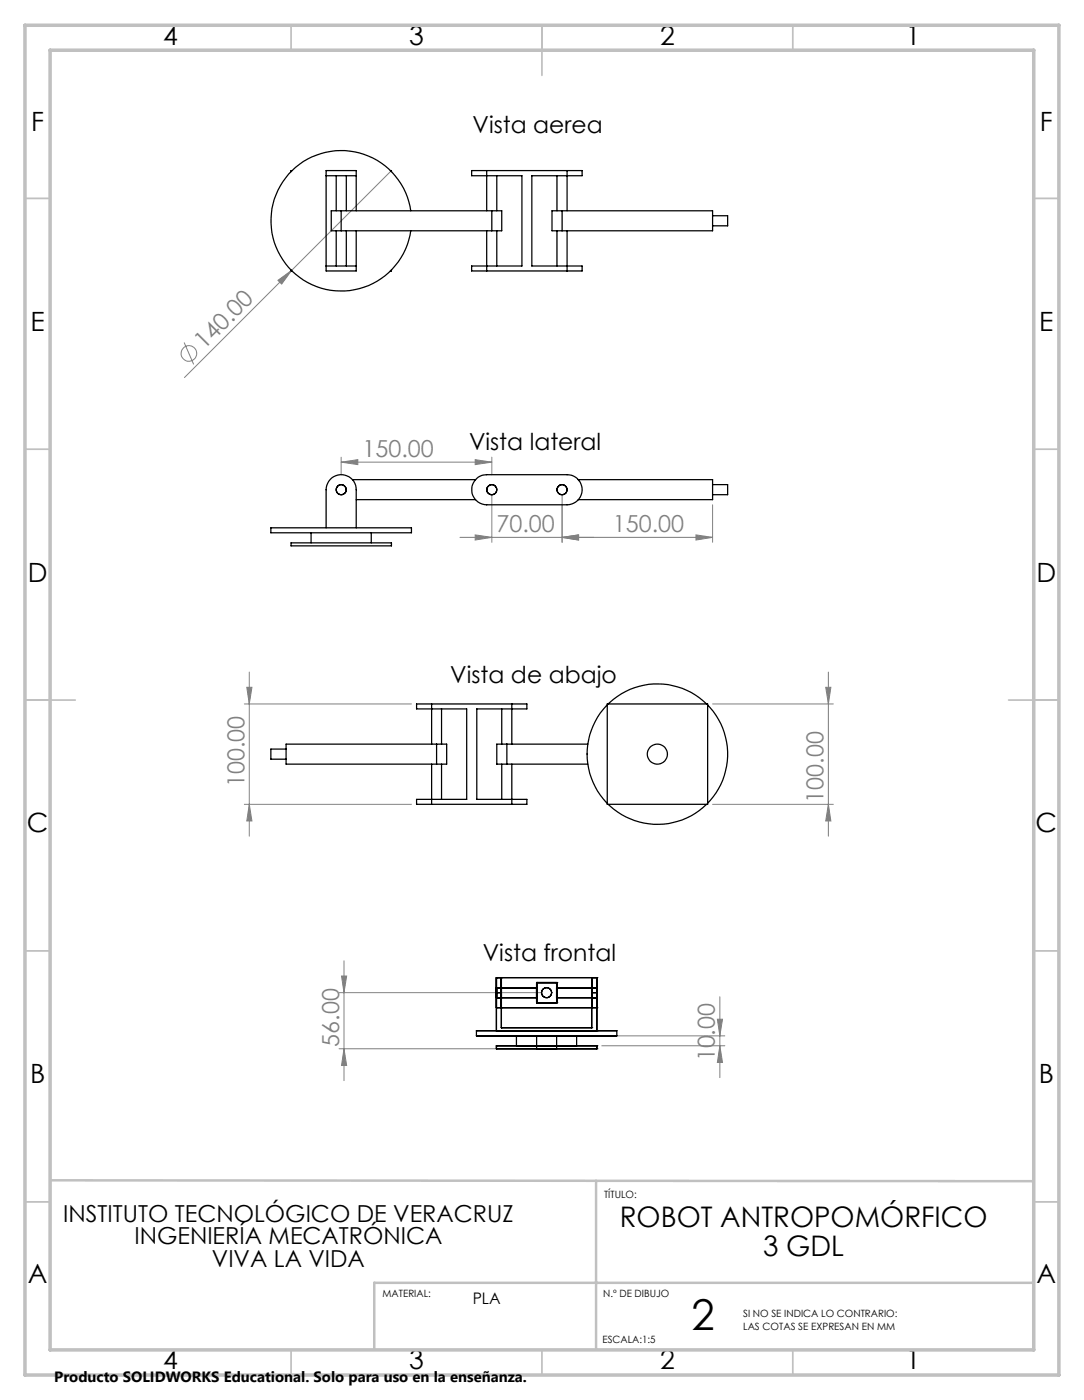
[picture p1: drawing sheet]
<svg xmlns="http://www.w3.org/2000/svg" width="216mm" height="279mm" viewBox="0 0 216 279" stroke-linecap="round" stroke-linejoin="round" font-family="sans-serif">
<g fill="none" stroke="#808080" stroke-width=".2">
<path d="M77.9 34.1l-41.1 41.1M55.4 55.9l2.7-2-2 2.7zM36.7 68.3l1.9 4.3M68 92.1l3.3-.5v1zM68 91.1v3.5M68 92.1h30M94.7 91.6l3.3 .5-3.3 .5zM98 98.6v9.5M98 91.1v3.5M112 98.6v9.5M94.7 106.6l3.3 .5-3.3 .5zM112 107.1l3.3-.5v1z"/>
<path d="M138.7 106.6l3.3 .5-3.3 .5zM142 100.6v7.5M142 107.1h-50.3M49.2 137h1l-.5 3.3zM49.7 133.9v32.7M164.5 137h1.1l-.5 3.3zM165.1 133.9v32.7M48.7 140.3h33.3M142 140.3h24.1M48.7 160.3h33.3M49.7 160.3l.5 3.3h-1zM142 160.3h24.1"/>
<path d="M165.1 160.3l.5 3.3h-1.1zM67.6 197.8h40.3M68.1 194.5h1l-.6 3.3zM68.5 191.5v23.9M143.4 198.6v16.2M67.6 209h50.3M68.5 209l.6 3.3h-1zM115.9 206.4h28.5M119.9 208.4h24.5M142.9 203.1h1.1l-.6 3.3zM143.4 208.4l.6 3.3h-1.1z"/>
<circle cx="37.6" cy="70.4" r="1.55"/>
</g>
<g fill="none" stroke="#c0c0c0" stroke-width=".35">
<path d="M58 5v5M108 5v10M158 5v5M5 39.5h5M206 39.5h5M5 89.5h5M206 89.5h5M5 139.5h10M201 139.5h10M5 189.5h5M206 189.5h5M5 239.5h5"/>
<path d="M206 239.5h5M58 269v5M108 269v5M158 269v5"/>
</g>
<path d="M10 235.2l196 .2M118.8 235.3v33.7M206 255.6h-131.4v13.4" fill="none" stroke="#c0c0c0" stroke-width=".5"/>
<path d="M5 5h206v269h-206zM10 10h196v259h-196z" fill="none" stroke="#c0c0c0" stroke-width=".7"/>
<g fill="#808080">
<path d="M55.4 55.9l2.7-2-2 2.7z"/>
<path d="M138.7 106.6l3.3 .5-3.3 .5zM112 107.1l3.3-.5v1z"/>
<path d="M68 92.1l3.3-.5v1zM94.7 91.6l3.3 .5-3.3 .5z"/>
<path d="M165.1 160.3l.5 3.3h-1.1zM164.5 137h1.1l-.5 3.3z"/>
<path d="M49.2 137h1l-.5 3.3zM49.7 160.3l.5 3.3h-1zM68.1 194.5h1l-.6 3.3zM68.5 209l.6 3.3h-1z"/>
<path d="M143.4 208.4l.6 3.3h-1.1zM142.9 203.1h1.1l-.6 3.3z"/>
<path d="M94.7 106.6l3.3 .5-3.3 .5zM112 107.1l3.3-.5v1z"/>
</g>
<g fill="none" stroke="#000" stroke-width=".25">
<path d="M58.2 34h-.2v.2M65 35h6M67 35v7M69 35v7M77.8 34h.2v.2M97 34h-3v1h10v18h-10v1h3M97 34v8M97 34h16M99 35v7M111 35v7M113 34h3v1h-10v18h10v1h-3M113 34v8"/>
<path d="M58 53.8v.2h.2M65 53h6M67 46v7M68 42h-2v4h2M68 46h30M68 42h30M68 42v4M69 46v7M71 42v-8h-6v20h6v-8M78 53.8v.2h-.2M81.8 42a14 14 0 0 0-21.4-9.8 14 14 0 0 0 0 23.6 14 14 0 0 0 21.4-9.8M97 46v8"/>
<path d="M97 54h16M98 42h2v4h-2M98 42v4M99 46v7M111 46v7M112 42h-2v4h2M112 42v4M112 42h30v4h-30M113 46v8M142 43h3v2h-3M70.2 95.6h24.6M71 99.6h23.8"/>
<path d="M95 95.4l1.1-.7 .9-.1h16a3 3 0 0 1 3 3 3 3 0 0 1-3 3h-16a3 3 0 0 1-2.8-1.9 3 3 0 0 1 .8-3.3zM115.2 95.6h26.8v4h-26.8M142 96.6h3v2h-3M54 105.2h28v1h-28zM58 108.2h20v.6h-20zM62 106.2v2M65 105.2v-7.6a3 3 0 0 1 3-3 3 3 0 0 1 3 3v7.6M74 106.2v2M57 149.3h-3v2h3M86 140.3h-3v1h10v18h-10v1h3M86 140.3v8M86 152.3v8"/>
<path d="M86 140.3h16M87 148.3h2v4h-2M87 148.3v4M87 148.3h-30v4h30M88 141.3v7M88 152.3v7M100 141.3v7M100 152.3v7M101 148.3h-2v4h2M101 152.3h16.1M101 148.3h16.1M101 148.3v4"/>
<path d="M102 140.3h3v1h-10v18h10v1h-3M102 140.3v8M102 152.3v8M121 140.5a13.9 13.9 0 0 0 0 19.6M121 140.3h20v20h-20zM121.2 140.3a14 14 0 0 1 19.6 0M141 140.5a14 14 0 0 1 0 19.6M86 160.3h16M121.2 160.3a14 14 0 0 0 19.6 0M98.9 196.8v2zM98.9 194.8v3zM98.9 194.8v6"/>
<path d="M98.9 194.8h.1M98.9 194.8h20M98.9 196.8h8M98.9 198.8h8M98.9 197.8v7.6M98.9 197.8h1M99.9 194.8v3zM99.9 196.8v2zM99.9 194.8v6M99.9 194.8v10M99.9 194.8h.1M106.9 196.8v2z"/>
<path d="M106.9 195.8v4M106.9 199.8h4M106.9 195.8h4M106.9 199.8h.1M106.9 195.8h.1M110.9 196.8v2zM110.9 195.8v4M110.9 199.8h.1M110.9 195.8h.1M110.9 196.8h8M110.9 198.8h8M117.9 194.8v3z"/>
<path d="M117.9 196.8v2zM117.9 194.8v6M117.9 194.8h.1M117.9 194.8v10M117.9 197.8h1M118.9 196.8v2zM118.9 194.8v3zM118.9 194.8v6M118.9 197.8v7.6M118.9 194.8h.1M94.9 205.4h28zM94.9 206.4h28z"/>
<path d="M94.9 205.4v1M98.9 208.4h.1M98.9 209h.1M98.9 205.4h.1M98.9 200.8h.1M98.9 208.4h20M98.9 209h20M98.9 208.4v.6M98.9 205.4h20M98.9 200.8h20M99.9 204.8h18M99.9 204.8h.1"/>
<path d="M99.9 200.8h.1M102.9 206.4h12zM102.9 208.4h12zM102.9 206.4v2M106.9 206.4h4zM106.9 209h4zM106.9 206.4v2.6M110.9 206.4v2.6M114.9 206.4v2M117.9 204.8h.1M117.9 200.8h.1M118.9 208.4v.6"/>
<path d="M118.9 208.4h.1M118.9 209h.1M118.9 205.4h.1M118.9 200.8h.1M122.9 205.4v1"/>
<circle cx="68" cy="97.6" r="1"/>
<circle cx="98" cy="97.6" r="1"/>
<circle cx="112" cy="97.6" r="1"/>
<circle cx="131" cy="150.3" r="2"/>
<circle cx="108.9" cy="197.8" r="1"/>
</g>
<text font-size="8.5" x="137.8" y="265">2</text>
<g font-size="5.6">
<text x="123.5" y="244.6">ROBOT ANTROPOMÓRFICO</text>
<text x="152.1" y="250.2">3 GDL</text>
</g>
<g font-size="5.3">
<text x="32.5" y="8.9">4</text>
<text x="81.5" y="8.9">3</text>
<text x="131.5" y="8.9">2</text>
<text x="180.5" y="8.9">1</text>
<text x="6.2" y="26.2">F</text>
<text x="207.2" y="26.2">F</text>
<text x="6.1" y="65.9">E</text>
<text x="207.1" y="65.9">E</text>
<text x="5.5" y="115.9">D</text>
<text x="206.5" y="115.9">D</text>
<text x="5.3" y="165.9">C</text>
<text x="206.3" y="165.9">C</text>
<text x="6" y="215.9">B</text>
<text x="207" y="215.9">B</text>
<text x="5.5" y="255.7">A</text>
<text x="206.5" y="255.7">A</text>
<text x="32.5" y="272.9">4</text>
<text x="81.5" y="272.9">3</text>
<text x="131.5" y="272.9">2</text>
<text x="180.5" y="272.9">1</text>
</g>
<g font-size="4.7">
<text x="94.2" y="26.6">Vista aerea</text>
<text x="93.5" y="89.7">Vista lateral</text>
<text x="89.7" y="136.2">Vista de abajo</text>
<text x="96.2" y="191.6">Vista frontal</text>
<text x="12.6" y="243.4">INSTITUTO TECNOLÓGICO DE VERACRUZ</text>
<text x="26.8" y="248">INGENIERÍA MECATRÓNICA</text>
<text x="42.2" y="252.5">VIVA LA VIDA</text>
</g>
<g font-size="4.7" fill="#808080">
<text x="40.7" y="69.8" transform="rotate(-45 40.7 69.8)">140.00</text>
<text x="72.2" y="91.1">150.00</text>
<text x="98.9" y="106.1">70.00</text>
<text x="122.1" y="106.1">150.00</text>
<text x="48.7" y="156.9" transform="rotate(-90 48.7 156.9)">100.00</text>
<text x="164.1" y="160" transform="rotate(-90 164.1 160)">100.00</text>
<text x="67.6" y="208.6" transform="rotate(-90 67.6 208.6)">56.00</text>
<text x="142.4" y="211.5" transform="rotate(-90 142.4 211.5)">10.00</text>
</g>
<text font-size="3.2" x="94.2" y="259.9">PLA</text>
<text font-size="3" x="10.8" y="275.3">Producto SOLIDWORKS Educational. Solo para uso en la enseñanza.</text>
<g font-size="2">
<text x="120.4" y="238.8">TÍTULO:</text>
<text x="76.2" y="258.5">MATERIAL:</text>
<text x="120.2" y="258.5">N.º DE DIBUJO</text>
<text x="148.1" y="262.5">SI NO SE INDICA LO CONTRARIO:</text>
<text x="120.1" y="267.6">ESCALA:1:5</text>
<text x="148.1" y="265">LAS COTAS SE EXPRESAN EN MM</text>
</g>
</svg>
